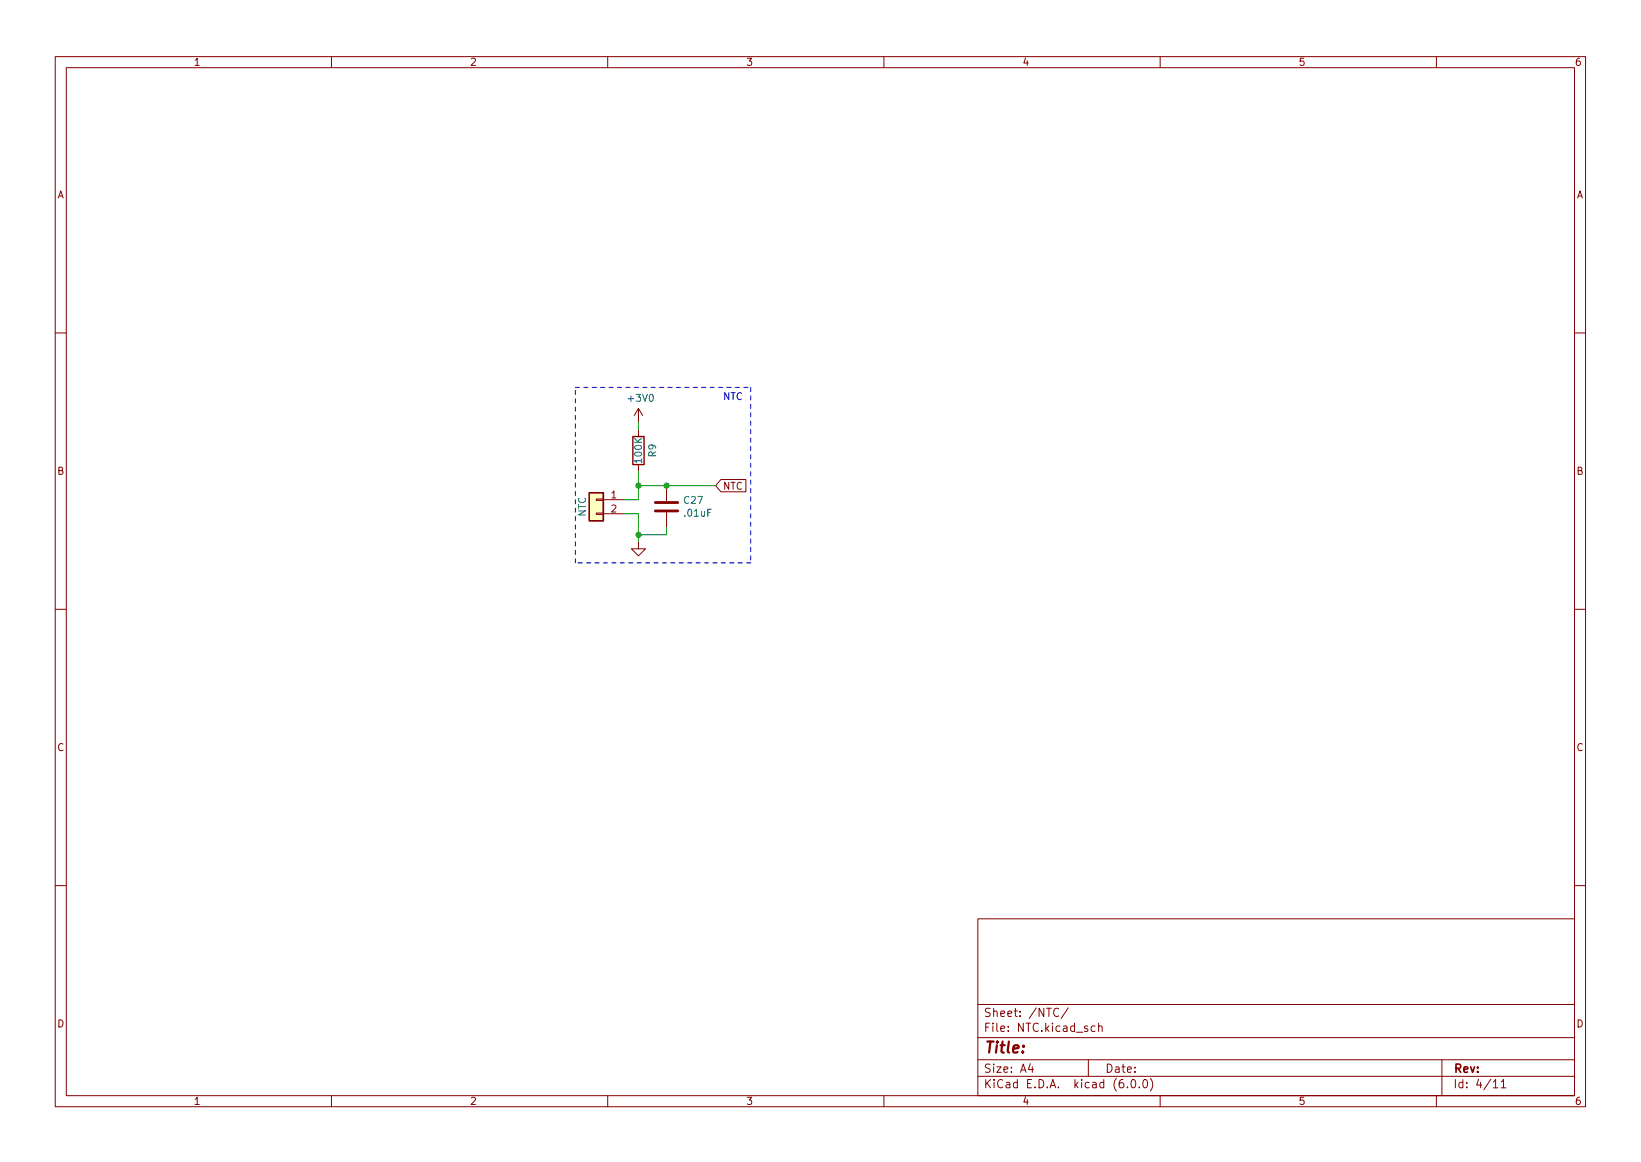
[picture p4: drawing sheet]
<svg xmlns="http://www.w3.org/2000/svg" width="297mm" height="210mm" viewBox="0 0 297 210" stroke-linecap="round" stroke-linejoin="round" font-family="sans-serif">
<g fill="none" stroke="#840000" stroke-width=".18">
<path d="M10 10.2h277v190.1h-277zM12 12.2h273v186.1h-273zM60 10.2v2M110 10.2v2M160 10.2v2M210 10.2v2M260 10.2v2M10 60.2h2M115.6 73.9l-.8 1.3M115.6 73.9v2.5M115.6 77.7v1.3M115.6 73.9l.7 1.3"/>
<path d="M285 60.2h2M107.9 92.8h1.3v.3h-1.3zM107.9 90.3h1.3v.2h-1.3zM109.2 90.4h3.8M109.2 93h3.8M115.6 98v1.3h1.2l-1.2 1.3-1.3-1.3h1.3M115.6 84.1v1.2M120.6 87.9v2.8M120.6 92.7v2.8M130.5 86.8h4.5v2.2h-4.5l-1-1.1zM10 110.2h2M285 110.2h2"/>
<path d="M10 160.2h2M177 166.3h108v32h-108zM285 160.2h2M60 198.3v2M110 198.3v2M160 198.3v2M177 194.8h108M177 191.8h108M177 187.8h108M177 181.8h108M186.5 192.5l-.4 1h1M186.9 193v1"/>
<path d="M191.6 182.6a.6 .6 0 0 0-.7 0 .6 .6 0 0 0-.2 .7 .56 .56 0 0 0 .3 .6 .56 .56 0 0 0 .6-.1M193.4 182.4l-1.3 1.9M197 191.8v3M198.2 185.7l-.4-.1-.3 .3v.4l.1 .3h.6M198.9 185.8l.2-.2 .3 .1 .1 .9M198.9 185.1v1.5M204.1 196.7v.1M204.9 195.4l.2-.1a.8 .8 0 0 1 .5 .8 .8 .8 0 0 1-.5 .7 1 1 0 0 1-.2-1.4zM206.2 196.7v.1M207.1 195.4l.1-.1a.8 .8 0 0 1 .5 .8 .8 .8 0 0 1-.5 .7 1 1 0 0 1-.1-1.4zM208.2 195.1a1.72 1.72 0 0 1 0 2.3M210 198.3v2"/>
<path d="M260 198.3v2M261 191.8v6.5M270.3 195.8l.4-.5v1.5M270.3 196.8h.9M271.7 195.8l.5-.5v1.5M271.7 196.8h.9"/>
</g>
<path d="M106.7 89.1h2.5v5.1h-2.5z" fill="#ffffc2" stroke="#ffffc2" stroke-width=".18"/>
<path d="M114.6 79h2v5.1h-2zM106.7 89.1h2.5v5.1h-2.5z" fill="none" stroke="#840000" stroke-width=".25"/>
<path d="M118.6 92.5h4.1M118.6 90.9h4.1" fill="none" stroke="#840000" stroke-width=".51"/>
<path d="M104.1 70.1h31.8M135.9 70.1v31.7M104.1 101.8v-31.7M135.9 101.8h-31.8" fill="none" stroke="#0000c2" stroke-width=".18" stroke-dasharray=".8 .8"/>
<path d="M115.6 76.4v1.3M113 93h2.6v5M115.6 85.3v5.1h-2.6M115.6 87.9h13.9M120.6 95.5v1.3h-5" fill="none" stroke="#009600" stroke-width=".18"/>
<g fill="#009600" stroke="#009600" stroke-width=".18">
<circle cx="115.6" cy="87.9" r=".46"/>
<circle cx="115.6" cy="96.8" r=".46"/>
<circle cx="120.6" cy="87.9" r=".46"/>
</g>
<text font-size="2.8" fill="#840000" x="178" y="190.6">Title:</text>
<g font-size="2.1" fill="#840000">
<text x="178" y="184">Sheet: /NTC/</text>
<text x="178" y="186.7">File: NTC.kicad_sch</text>
<text x="178" y="196.9">KiCad E.D.A. kicad (6.0.0)</text>
<text x="178" y="194.1">Size: A4</text>
<text x="200" y="194.1">Date:</text>
<text x="263" y="194.1">Rev:</text>
<text x="263" y="196.9">Id: 4/11</text>
</g>
<g font-size="1.8" fill="#840000">
<text x="35" y="11.9">1</text>
<text x="85" y="11.9">2</text>
<text x="135" y="11.9">3</text>
<text x="185" y="11.9">4</text>
<text x="235" y="11.9">5</text>
<text x="285" y="11.9">6</text>
<text x="10.3" y="35.9">A</text>
<text x="285.3" y="35.9">A</text>
<text x="10.3" y="85.9">B</text>
<text x="130.8" y="88.6">NTC</text>
<text x="285.3" y="85.9">B</text>
<text x="10.3" y="135.9">C</text>
<text x="285.3" y="135.9">C</text>
<text x="10.3" y="185.9">D</text>
<text x="285.3" y="185.9">D</text>
<text x="35" y="199.9">1</text>
<text x="85" y="199.9">2</text>
<text x="135" y="199.9">3</text>
<text x="185" y="199.9">4</text>
<text x="235" y="199.9">5</text>
<text x="285" y="199.9">6</text>
</g>
<g font-size="1.8" fill="#006464">
<text x="113.9" y="72.7">+3V0</text>
<text x="116.2" y="83.6" transform="rotate(-90 116.2 83.6)">100K</text>
<text x="118.7" y="82.7" transform="rotate(-90 118.7 82.7)">R9</text>
<text x="106" y="93.5" transform="rotate(-90 106 93.5)">NTC</text>
<text x="123.9" y="91.2">C27</text>
<text x="124" y="93.5">.01uF</text>
</g>
<text font-size="1.8" fill="#0000c2" x="130.8" y="72.4">NTC</text>
<g font-size="1.8" fill="#a90000">
<text x="110.6" y="90.2">1</text>
<text x="110.6" y="92.7">2</text>
</g>
</svg>
